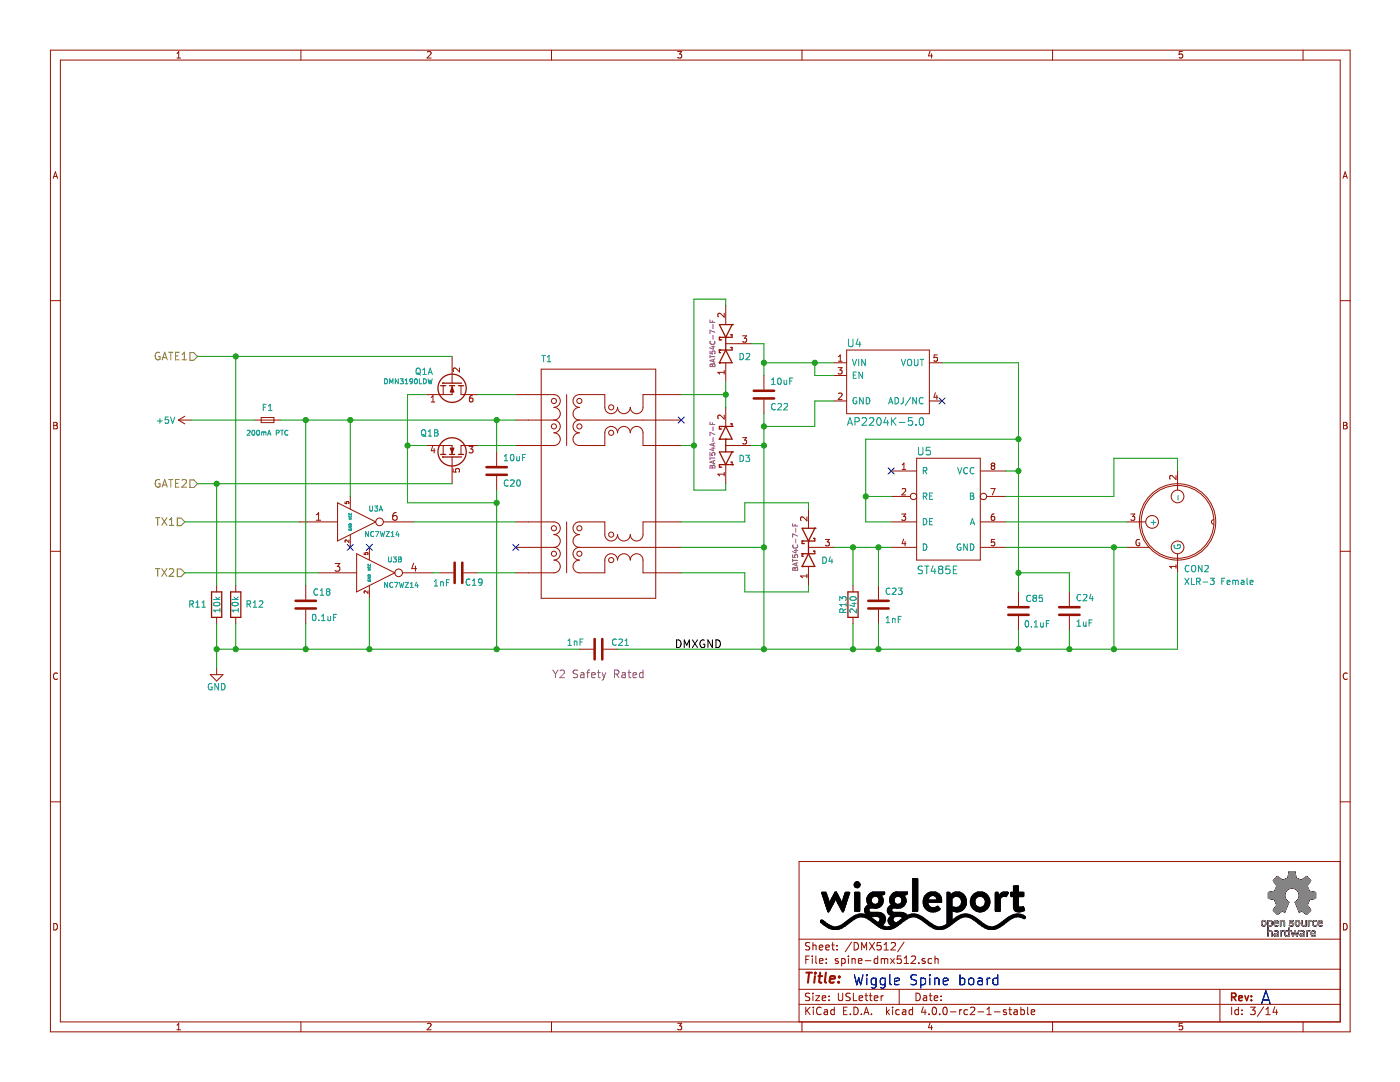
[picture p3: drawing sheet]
EESchema Schematic File Version 2
LIBS:power
LIBS:device
LIBS:transistors
LIBS:conn
LIBS:linear
LIBS:regul
LIBS:74xx
LIBS:cmos4000
LIBS:adc-dac
LIBS:memory
LIBS:xilinx
LIBS:microcontrollers
LIBS:dsp
LIBS:microchip
LIBS:analog_switches
LIBS:motorola
LIBS:texas
LIBS:intel
LIBS:audio
LIBS:interface
LIBS:digital-audio
LIBS:philips
LIBS:display
LIBS:cypress
LIBS:siliconi
LIBS:opto
LIBS:atmel
LIBS:contrib
LIBS:valves
LIBS:ftdi
LIBS:Lattice
LIBS:silabs
LIBS:Cypress_cy8c5xlp
LIBS:Cypress_PSoC
LIBS:Lattice_iCE_FPGA
LIBS:xess
LIBS:xilinx6s
LIBS:xilinx6v
LIBS:xilinx7
LIBS:wiggle-spine-cache
EELAYER 25 0
EELAYER END
$Descr USLetter 11000 8500
encoding utf-8
Sheet 3 14
Title ""
Date ""
Rev ""
Comp ""
Comment1 ""
Comment2 ""
Comment3 ""
Comment4 ""
$EndDescr
NoConn ~ 7000 3700
$Comp
L 100BASET_XFMR T1
U 1 1
P 4650 3100
F 0 "T1" H 4250 3350 50  0000 L BNN
F 1 "10/100baseT transformer" H 4250 3350 50  0001 L BNN
F 2 "Housings_SOIC:SOIC-16_7.5x10.3mm_Pitch1.27mm" H 4600 3300 50  0001 C CNN
F 3 "http://www.mouser.com/ds/2/54/PT61018PEL-336005.pdf" H 4600 3150 60  0001 C CNN
F 4 "Bourns" H 4650 3100 60  0001 C CNN "Mfg1"
F 5 "PT61018PEL" H 4650 3100 60  0001 C CNN "Mfg1Id"
F 6 "0.78" H 4650 3100 60  0001 C CNN "RefPrice1k"
F 7 "652-PT61018PEL" H 4650 3100 60  0001 C CNN "Vend1Id"
F 8 "Mouser" H 4650 3100 60  0001 C CNN "Vend1"
	1    4650 3100
	1    0    0    -1  
$EndComp
$Comp
L C C23
U 1 1
P 6900 4750
F 0 "C23" H 6850 4850 50  0000 R CNN
F 1 "1nF" H 6850 4600 50  0000 R BNN
F 2 "Capacitors_SMD:C_0805" H 6938 4600 30  0001 C CNN
F 3 "http://search.murata.co.jp/Ceramy/image/img/A01X/G101/ENG/GRM216R71H102KA01-01.pdf" H 6900 4750 60  0001 C CNN
F 4 "0.0156" H 6900 4750 60  0001 C CNN "RefPrice1k"
F 5 "Digikey" H 6900 4750 60  0001 C CNN "Vend1"
F 6 "490-9741-1-ND" H 6900 4750 60  0001 C CNN "Vend1Id"
F 7 "Murata" H 6900 4750 60  0001 C CNN "Mfg1"
F 8 "GRM216R71H102KA01D" H 6900 4750 60  0001 C CNN "Mfg1Id"
	1    6900 4750
	-1   0    0    -1  
$EndComp
$Comp
L D_Schottky_x2_KCom_AAK D2
U 1 1
P 5700 2700
F 0 "D2" V 5600 2600 50  0000 R CNN
F 1 "BAT54 2x common cathode" H 5700 2800 50  0001 C CNN
F 2 "TO_SOT_Packages_SMD:SOT-23" H 5700 2700 60  0001 C CNN
F 3 "http://www.diodes.com/_files/datasheets/ds11005.pdf" H 5700 2700 60  0001 C CNN
F 4 "Diodes Inc" H 5700 2850 39  0001 C CNN "Mfg1"
F 5 "BAT54C-7-F" H 5700 2800 39  0000 C CNN "Mfg1Id"
F 6 "BAT54C-FDICT-ND" V 5700 2700 60  0001 C CNN "Vend1Id"
F 7 ".03955" V 5700 2700 60  0001 C CNN "RefPrice1k"
F 8 "Digikey" V 5700 2700 60  0001 C CNN "Vend1"
	1    5700 2700
	0    -1   -1   0   
$EndComp
$Comp
L GND #PWR018
U 1 1
P 1700 5250
F 0 "#PWR018" H 1700 5000 50  0001 C CNN
F 1 "GND" H 1700 5100 50  0000 C CNN
F 2 "" H 1700 5250 60  0000 C CNN
F 3 "" H 1700 5250 60  0000 C CNN
	1    1700 5250
	1    0    0    -1  
$EndComp
Text HLabel 1550 2800 0    60   Input ~ 0
GATE1
Text HLabel 1550 3800 0    60   Input ~ 0
GATE2
Text HLabel 1450 4100 0    60   Input ~ 0
TX1
Text HLabel 1450 4500 0    60   Input ~ 0
TX2
$Comp
L NC7WZ14 U3
U 1 1
P 2800 4100
F 0 "U3" H 2950 4200 40  0000 C CNN
F 1 "NC7WZ14" H 3000 4000 40  0000 C CNN
F 2 "TO_SOT_Packages_SMD:SC-70-6" H 2800 4100 60  0001 C CNN
F 3 "http://www.fairchildsemi.com/datasheets/NC/NC7WZ14.pdf" H 2800 4100 60  0001 C CNN
F 4 "0.07631" H 2800 4100 60  0001 C CNN "RefPrice1k"
F 5 "Fairchild" H 2800 4100 60  0001 C CNN "Mfg1"
F 6 "NC7WZ14P6X" H 2800 4100 60  0001 C CNN "Mfg1Id"
F 7 "Digikey" H 2800 4100 60  0001 C CNN "Vend1"
F 8 "NC7WZ14P6XCT-ND" H 2800 4100 60  0001 C CNN "Vend1Id"
	1    2800 4100
	1    0    0    -1  
$EndComp
$Comp
L NC7WZ14 U3
U 2 1
P 2950 4500
F 0 "U3" H 3100 4600 40  0000 C CNN
F 1 "NC7WZ14" H 3150 4400 40  0000 C CNN
F 2 "TO_SOT_Packages_SMD:SC-70-6" H 2950 4500 60  0001 C CNN
F 3 "http://www.fairchildsemi.com/datasheets/NC/NC7WZ14.pdf" H 2950 4500 60  0001 C CNN
F 4 "0.07631" H 2950 4500 60  0001 C CNN "RefPrice1k"
F 5 "Fairchild" H 2950 4500 60  0001 C CNN "Mfg1"
F 6 "NC7WZ14P6X" H 2950 4500 60  0001 C CNN "Mfg1Id"
F 7 "Digikey" H 2950 4500 60  0001 C CNN "Vend1"
F 8 "NC7WZ14P6XCT-ND" H 2950 4500 60  0001 C CNN "Vend1Id"
	2    2950 4500
	1    0    0    -1  
$EndComp
$Comp
L R R13
U 1 1
P 6700 4750
F 0 "R13" V 6780 4750 50  0000 C CNN
F 1 "240" V 6700 4750 50  0000 C CNN
F 2 "Resistors_SMD:R_0805" V 6630 4750 30  0001 C CNN
F 3 "https://www.seielect.com/Catalog/SEI-RMCF_RMCP.pdf" H 6700 4750 30  0001 C CNN
F 4 "0.0032" V 6700 4750 60  0001 C CNN "RefPrice1k"
F 5 "RMCF0805JT240RCT-ND" V 6700 4750 60  0001 C CNN "Vend1Id"
F 6 "Digikey" V 6700 4750 60  0001 C CNN "Vend1"
F 7 "Stackpole" V 6700 4750 60  0001 C CNN "Mfg1"
F 8 "RMCF0805JT240R" V 6700 4750 60  0001 C CNN "Mfg1Id"
	1    6700 4750
	-1   0    0    1   
$EndComp
$Comp
L C C22
U 1 1
P 6000 3100
F 0 "C22" H 6050 3000 50  0000 L CNN
F 1 "10uF" H 6050 3200 50  0000 L CNN
F 2 "Capacitors_SMD:C_1206" H 6038 2950 30  0001 C CNN
F 3 "http://www.murata.com/~/media/webrenewal/support/library/catalog/products/capacitor/mlcc/c02e.ashx" H 6000 3100 60  0001 C CNN
F 4 "GRM31CR61H106MA12L" H 6050 2900 39  0001 L BNN "Mfg1Id"
F 5 "Murata" H 6000 3100 60  0001 C CNN "Mfg1"
F 6 "Digikey" H 6000 3100 60  0001 C CNN "Vend1"
F 7 "490-10756-2-ND" H 6000 3100 60  0001 C CNN "Vend1Id"
F 8 "0.07429" H 6000 3100 60  0001 C CNN "RefPrice1k"
	1    6000 3100
	1    0    0    -1  
$EndComp
$Comp
L C C20
U 1 1
P 3900 3700
F 0 "C20" H 3950 3600 50  0000 L CNN
F 1 "10uF " H 3950 3800 50  0000 L CNN
F 2 "Capacitors_SMD:C_1206" H 3938 3550 30  0001 C CNN
F 3 "http://www.murata.com/~/media/webrenewal/support/library/catalog/products/capacitor/mlcc/c02e.ashx" H 3900 3700 60  0001 C CNN
F 4 "GRM31CR61H106MA12L" H 3950 3500 39  0001 L BNN "Mfg1Id"
F 5 "Murata" H 3900 3700 60  0001 C CNN "Mfg1"
F 6 "Digikey" H 3900 3700 60  0001 C CNN "Vend1"
F 7 "490-10756-2-ND" H 3900 3700 60  0001 C CNN "Vend1Id"
F 8 "0.07429" H 3900 3700 60  0001 C CNN "RefPrice1k"
	1    3900 3700
	1    0    0    -1  
$EndComp
$Comp
L C C18
U 1 1
P 2400 4750
F 0 "C18" H 2200 4650 50  0000 L CNN
F 1 "0.1uF" H 2150 4850 50  0000 L CNN
F 2 "Capacitors_SMD:C_0805" H 2438 4600 30  0001 C CNN
F 3 "http://psearch.murata.com/capacitor/product/GRM21BR71H104MA01%23.pdf" H 2400 4750 60  0001 C CNN
F 4 "0.01880" V 2400 4750 60  0001 C CNN "RefPrice1k"
F 5 "490-9672-2-ND" V 2400 4750 60  0001 C CNN "Vend1Id"
F 6 "Digikey" V 2400 4750 60  0001 C CNN "Vend1"
F 7 "Murata" V 2400 4750 60  0001 C CNN "Mfg1"
F 8 "GRM21BR71H104MA01L" V 2400 4750 60  0001 C CNN "Mfg1Id"
	1    2400 4750
	-1   0    0    1   
$EndComp
$Comp
L D_Schottky_x2_KCom_AAK D4
U 1 1
P 6350 4300
F 0 "D4" V 6250 4150 50  0000 C CNN
F 1 "BAT54 2x common cathode" H 6350 4400 50  0001 C CNN
F 2 "TO_SOT_Packages_SMD:SOT-23" H 6350 4300 60  0001 C CNN
F 3 "http://www.diodes.com/_files/datasheets/ds11005.pdf" H 6350 4300 60  0001 C CNN
F 4 "Diodes Inc" H 6350 4450 39  0001 C CNN "Mfg1"
F 5 "BAT54C-7-F" H 6350 4400 39  0000 C CNN "Mfg1Id"
F 6 "BAT54C-FDICT-ND" V 6350 4300 60  0001 C CNN "Vend1Id"
F 7 ".03955" V 6350 4300 60  0001 C CNN "RefPrice1k"
F 8 "Digikey" V 6350 4300 60  0001 C CNN "Vend1"
	1    6350 4300
	0    -1   -1   0   
$EndComp
$Comp
L C C21
U 1 1
P 4700 5100
F 0 "C21" V 4650 5200 50  0000 L CNN
F 1 "1nF" V 4650 4850 50  0000 L CNN
F 2 "Capacitors_SMD:C_1808" H 4738 4950 30  0001 C CNN
F 3 "http://psearch.murata.com/capacitor/product/GA342DR7GF102KW02%23.pdf" H 4700 5100 60  0001 C CNN
F 4 "Digikey" H 4700 5100 60  0001 C CNN "Vend1"
F 5 "490-7989-1-ND" H 4700 5100 60  0001 C CNN "Vend1Id"
F 6 "Murata" H 4700 5100 60  0001 C CNN "Mfg1"
F 7 "GA342DR7GF102KW02L" H 4700 5100 60  0001 C CNN "Mfg1Id"
F 8 "0.24075" H 4700 5100 60  0001 C CNN "RefPrice1k"
F 9 "Y2 Safety Rated" V 4900 5100 60  0000 C CNN "Safety Rating"
	1    4700 5100
	0    1    1    0   
$EndComp
Text Notes 6700 7750 0    79   ~ 0
Wiggle Spine board
Text Notes 9900 7900 0    102  ~ 0
A
$Comp
L F_Small F1
U 1 1
P 2100 3300
F 0 "F1" H 2100 3200 50  0000 C CNN
F 1 "200mA PTC" H 2100 3400 39  0000 C CNN
F 2 "Resistors_SMD:R_1206" H 2100 3300 60  0001 C CNN
F 3 "http://www.belfuse.com/pdfs/0ZCJ.pdf" H 2100 3300 60  0001 C CNN
F 4 "Digikey" H 2100 3300 60  0001 C CNN "Vend1"
F 5 "507-1797-1-ND" H 2100 3300 60  0001 C CNN "Vend1Id"
F 6 "Bel Fuse" H 2100 3300 60  0001 C CNN "Mfg1"
F 7 "0ZCJ0020FF2E" H 2100 3300 60  0001 C CNN "Mfg1Id"
F 8 "0.06269" H 2100 3300 60  0001 C CNN "RefPrice1k"
	1    2100 3300
	-1   0    0    1   
$EndComp
Text Notes 6700 7750 0    79   ~ 0
Wiggle Spine board
Text Notes 9900 7900 0    102  ~ 0
A
$Comp
L XLR_3 CON2
U 1 1
P 9250 4100
F 0 "CON2" V 9650 4150 50  0000 L BNN
F 1 "XLR-3 Female" V 9750 4150 50  0000 L BNN
F 2 "Connect:XLR3MC" H 9250 4100 60  0001 C CNN
F 3 "http://www.neutrik.us/en-us/xlr/aa-series/nc3faah2-0" H 9250 4100 60  0001 C CNN
F 4 "568-NC3FAAH-2-O" H 9250 4100 60  0001 C CNN "Vend1Id"
F 5 "0.653" H 9250 4100 60  0001 C CNN "RefPrice1k"
F 6 "Neutrik" H 9250 4100 60  0001 C CNN "Mfg1"
F 7 "NC3FAAH2-0" H 9250 4100 60  0001 C CNN "Mfg1Id"
F 8 "Mouser" H 9250 4100 60  0001 C CNN "Vend1"
	1    9250 4100
	0    1    1    0   
$EndComp
$Comp
L SN75176B U5
U 1 1
P 7500 3600
F 0 "U5" H 7200 3650 60  0000 L CNN
F 1 "ST485E" H 7200 2750 60  0000 L TNN
F 2 "Housings_SOIC:SOIC-8_3.9x4.9mm_Pitch1.27mm" H 7500 3600 60  0001 C CNN
F 3 "http://www.st.com/web/en/resource/technical/document/datasheet/CD00002703.pdf" H 7500 3600 60  0001 C CNN
F 4 "497-3735-1-ND" H 7500 3600 60  0001 C CNN "Vend1Id"
F 5 "0.40145" H 7500 3600 60  0001 C CNN "RefPrice1k"
F 6 "STMicroelectronics" H 7500 3600 60  0001 C CNN "Mfg1"
F 7 "ST485ECDR" H 7500 3600 60  0001 C CNN "Mfg1Id"
F 8 "Digikey" H 7500 3600 60  0001 C CNN "Vend1"
	1    7500 3600
	1    0    0    -1  
$EndComp
$Comp
L D_Schottky_x2_ACom_KKA D3
U 1 1
P 5700 3500
F 0 "D3" V 5600 3400 50  0000 R CNN
F 1 "BAT54 2x common anode" H 5700 3600 50  0001 C CNN
F 2 "TO_SOT_Packages_SMD:SOT-23" H 5700 3500 60  0001 C CNN
F 3 "http://www.diodes.com/_files/datasheets/ds11005.pdf" H 5700 3500 60  0001 C CNN
F 4 "Diodes Inc" H 5700 3650 39  0001 C CNN "Mfg1"
F 5 "BAT54A-7-F" H 5700 3600 39  0000 C CNN "Mfg1Id"
F 6 "BAT54A-FDICT-ND" V 5700 3500 60  0001 C CNN "Vend1Id"
F 7 ".03893" V 5700 3500 60  0001 C CNN "RefPrice1k"
F 8 "Digikey" V 5700 3500 60  0001 C CNN "Vend1"
	1    5700 3500
	0    -1   -1   0   
$EndComp
$Comp
L AP2204 U4
U 1 1
P 7050 2850
F 0 "U4" H 6650 3000 60  0000 L CNN
F 1 "AP2204K-5.0" H 6650 2350 60  0000 L BNN
F 2 "TO_SOT_Packages_SMD:SOT-23-5" H 6850 3000 60  0001 C CNN
F 3 "http://www.diodes.com/_files/datasheets/AP2204.pdf" H 6850 3000 60  0001 C CNN
F 4 "Diodes Inc" H 7050 2850 60  0001 C CNN "Mfg1"
F 5 "AP2204K-5.0TRG1" H 7050 2850 60  0001 C CNN "Mfg1Id"
F 6 "0.13857" H 7050 2850 60  0001 C CNN "RefPrice1k"
F 7 "Digikey" H 7050 2850 60  0001 C CNN "Vend1"
F 8 "AP2204K-5.0TRG1DICT-ND" H 7050 2850 60  0001 C CNN "Vend1Id"
	1    7050 2850
	1    0    0    -1  
$EndComp
$Comp
L C C24
U 1 1
P 8400 4800
F 0 "C24" H 8450 4900 50  0000 L CNN
F 1 "1uF " H 8450 4700 50  0000 L CNN
F 2 "Capacitors_SMD:C_0805" H 8438 4650 30  0001 C CNN
F 3 "http://www.murata.com/~/media/webrenewal/support/library/catalog/products/capacitor/mlcc/c02e.ashx" H 8400 4800 60  0001 C CNN
F 4 "GRM219R61H105KA73D" H 8450 4600 39  0001 L BNN "Mfg1Id"
F 5 "Murata" H 8400 4800 60  0001 C CNN "Mfg1"
F 6 "Digikey" H 8400 4800 60  0001 C CNN "Vend1"
F 7 "490-10743-2-ND" H 8400 4800 60  0001 C CNN "Vend1Id"
F 8 "0.03980" H 8400 4800 60  0001 C CNN "RefPrice1k"
	1    8400 4800
	1    0    0    -1  
$EndComp
Text Notes 6700 7750 0    79   ~ 0
Wiggle Spine board
Text Notes 9900 7900 0    102  ~ 0
A
NoConn ~ 7400 3150
NoConn ~ 5350 3300
NoConn ~ 4050 4300
$Comp
L C C19
U 1 1
P 3600 4500
F 0 "C19" V 3500 4550 50  0000 L TNN
F 1 "1nF" V 3550 4300 50  0000 L BNN
F 2 "Capacitors_SMD:C_0805" H 3638 4350 30  0001 C CNN
F 3 "http://search.murata.co.jp/Ceramy/image/img/A01X/G101/ENG/GRM216R71H102KA01-01.pdf" H 3600 4500 60  0001 C CNN
F 4 "0.0156" H 3600 4500 60  0001 C CNN "RefPrice1k"
F 5 "Digikey" H 3600 4500 60  0001 C CNN "Vend1"
F 6 "490-9741-1-ND" H 3600 4500 60  0001 C CNN "Vend1Id"
F 7 "Murata" H 3600 4500 60  0001 C CNN "Mfg1"
F 8 "GRM216R71H102KA01D" H 3600 4500 60  0001 C CNN "Mfg1Id"
	1    3600 4500
	0    1    -1   0   
$EndComp
$Comp
L R R12
U 1 1
P 1850 4750
F 0 "R12" H 2000 4750 50  0000 C CNN
F 1 "10k" V 1850 4750 50  0000 C CNN
F 2 "Resistors_SMD:R_0805" V 1780 4750 30  0001 C CNN
F 3 "https://www.seielect.com/Catalog/SEI-RMCF_RMCP.pdf" H 1850 4750 30  0001 C CNN
F 4 "0.0032" V 1850 4750 60  0001 C CNN "RefPrice1k"
F 5 "RMCF0805JT10K0CT-ND" V 1850 4750 60  0001 C CNN "Vend1Id"
F 6 "Digikey" V 1850 4750 60  0001 C CNN "Vend1"
F 7 "Stackpole" V 1850 4750 60  0001 C CNN "Mfg1"
F 8 "RMCF0805JT10K0" V 1850 4750 60  0001 C CNN "Mfg1Id"
	1    1850 4750
	1    0    0    -1  
$EndComp
NoConn ~ 2900 4300
NoConn ~ 2750 4300
$Comp
L R R11
U 1 1
P 1700 4750
F 0 "R11" H 1850 4750 50  0000 C CNN
F 1 "10k" V 1700 4750 50  0000 C CNN
F 2 "Resistors_SMD:R_0805" V 1630 4750 30  0001 C CNN
F 3 "https://www.seielect.com/Catalog/SEI-RMCF_RMCP.pdf" H 1700 4750 30  0001 C CNN
F 4 "0.0032" V 1700 4750 60  0001 C CNN "RefPrice1k"
F 5 "RMCF0805JT10K0CT-ND" V 1700 4750 60  0001 C CNN "Vend1Id"
F 6 "Digikey" V 1700 4750 60  0001 C CNN "Vend1"
F 7 "Stackpole" V 1700 4750 60  0001 C CNN "Mfg1"
F 8 "RMCF0805JT10K0" V 1700 4750 60  0001 C CNN "Mfg1Id"
	1    1700 4750
	-1   0    0    -1  
$EndComp
$Comp
L +5V #PWR019
U 1 1
P 1500 3300
F 0 "#PWR019" H 1500 3150 50  0001 C CNN
F 1 "+5V" V 1500 3500 50  0000 C CNN
F 2 "" H 1500 3300 60  0000 C CNN
F 3 "" H 1500 3300 60  0000 C CNN
	1    1500 3300
	0    -1   -1   0   
$EndComp
$Comp
L Q_NMOS_SGDSGD Q1
U 1 1
P 3550 3000
F 0 "Q1" V 3500 2850 50  0000 R BNN
F 1 "DMN3190LDW" V 3550 2850 39  0000 R CNN
F 2 "TO_SOT_Packages_SMD:SC-70-6" H 3750 3100 29  0001 C CNN
F 3 "http://www.diodes.com/_files/datasheets/DMN3190LDW.pdf" H 3550 3000 60  0001 C CNN
F 4 "Diodes Inc" H 3550 3000 60  0001 C CNN "Mfg1"
F 5 "DMN3190LDW-7" H 3550 3000 60  0001 C CNN "Mfg1Id"
F 6 "Digikey" H 3550 3000 60  0001 C CNN "Vend1"
F 7 "DMN3190LDW-7DICT-ND" H 3550 3000 60  0001 C CNN "Vend1Id"
F 8 "0.09480" H 3550 3000 60  0001 C CNN "RefPrice1k"
	1    3550 3000
	0    1    1    0   
$EndComp
$Comp
L Q_NMOS_SGDSGD Q1
U 2 1
P 3550 3600
F 0 "Q1" V 3750 3500 50  0000 R CNN
F 1 "DMN3190LDW" H 3750 3550 39  0001 L CNN
F 2 "TO_SOT_Packages_SMD:SC-70-6" H 3750 3700 29  0001 C CNN
F 3 "http://www.diodes.com/_files/datasheets/DMN3190LDW.pdf" H 3550 3600 60  0001 C CNN
F 4 "Diodes Inc" H 3550 3600 60  0001 C CNN "Mfg1Id"
F 5 "DMN3190LDW-7" H 3550 3600 60  0001 C CNN "Mfg1"
F 6 "Digikey" H 3550 3600 60  0001 C CNN "Vend1"
F 7 "DMN3190LDW-7DICT-ND" H 3550 3600 60  0001 C CNN "Vend1Id"
F 8 "0.09480" H 3550 3600 60  0001 C CNN "RefPrice1k"
	2    3550 3600
	0    1    -1   0   
$EndComp
$Comp
L C C85
U 1 1
P 8000 4800
F 0 "C85" H 7800 4700 50  0000 L CNN
F 1 "0.1uF" H 7750 4900 50  0000 L CNN
F 2 "Capacitors_SMD:C_0805" H 8038 4650 30  0001 C CNN
F 3 "http://psearch.murata.com/capacitor/product/GRM21BR71H104MA01%23.pdf" H 8000 4800 60  0001 C CNN
F 4 "0.01880" V 8000 4800 60  0001 C CNN "RefPrice1k"
F 5 "490-9672-2-ND" V 8000 4800 60  0001 C CNN "Vend1Id"
F 6 "Digikey" V 8000 4800 60  0001 C CNN "Vend1"
F 7 "Murata" V 8000 4800 60  0001 C CNN "Mfg1"
F 8 "GRM21BR71H104MA01L" V 8000 4800 60  0001 C CNN "Mfg1Id"
	1    8000 4800
	-1   0    0    1   
$EndComp
Wire Wire Line
	4850 5100 9250 5100
Wire Wire Line
	9250 5100 9250 4500
Wire Wire Line
	6550 4300 7000 4300
Connection ~ 6700 4300
Wire Wire Line
	6700 4300 6700 4600
Connection ~ 6900 4300
Wire Wire Line
	6900 4300 6900 4600
Connection ~ 6800 3900
Wire Wire Line
	6800 4100 7000 4100
Wire Wire Line
	6800 3900 7000 3900
Wire Wire Line
	7900 4300 8850 4300
Wire Wire Line
	8750 4300 8750 5100
Wire Wire Line
	5700 3000 5700 3200
Wire Wire Line
	5350 3100 5700 3100
Connection ~ 5700 3100
Wire Wire Line
	5700 3800 5700 3850
Wire Wire Line
	5700 3850 5450 3850
Wire Wire Line
	5450 3850 5450 2350
Wire Wire Line
	5450 3500 5350 3500
Wire Wire Line
	5700 2400 5700 2350
Wire Wire Line
	5700 2350 5450 2350
Connection ~ 5450 3500
Wire Wire Line
	5900 2700 6000 2700
Wire Wire Line
	6000 2700 6000 2950
Wire Wire Line
	6000 3250 6000 5100
Wire Wire Line
	6000 3500 5900 3500
Wire Wire Line
	6000 4300 5350 4300
Connection ~ 6000 3500
Connection ~ 6000 4300
Wire Wire Line
	6350 4000 6350 3950
Wire Wire Line
	6350 3950 5850 3950
Wire Wire Line
	5850 3950 5850 4100
Wire Wire Line
	5850 4100 5350 4100
Wire Wire Line
	6350 4600 6350 4650
Wire Wire Line
	6350 4650 5850 4650
Wire Wire Line
	5850 4650 5850 4500
Wire Wire Line
	5850 4500 5350 4500
Wire Wire Line
	6400 2950 6550 2950
Wire Wire Line
	6000 2850 6550 2850
Wire Wire Line
	6400 2850 6400 2950
Connection ~ 6000 2850
Wire Wire Line
	6550 3150 6400 3150
Wire Wire Line
	6400 3150 6400 3350
Wire Wire Line
	6400 3350 6000 3350
Connection ~ 6000 3350
Connection ~ 6400 2850
Wire Wire Line
	7400 2850 8000 2850
Wire Wire Line
	8000 2850 8000 4650
Connection ~ 8750 5100
Connection ~ 6000 5100
Wire Wire Line
	6700 4900 6700 5100
Connection ~ 6700 5100
Wire Wire Line
	6900 4900 6900 5100
Connection ~ 6900 5100
Wire Wire Line
	6800 3450 6800 4100
Wire Wire Line
	8000 3450 6800 3450
Wire Wire Line
	8000 3700 7900 3700
Wire Wire Line
	8000 4950 8000 5100
Connection ~ 8000 5100
Connection ~ 8000 3700
Connection ~ 8000 3450
Wire Wire Line
	1700 5100 4550 5100
Wire Wire Line
	1450 4500 2500 4500
Wire Wire Line
	1450 4100 2350 4100
Wire Wire Line
	3750 4500 4050 4500
Wire Wire Line
	3450 4500 3400 4500
Wire Wire Line
	3250 4100 4050 4100
Wire Wire Line
	2900 4700 2900 5100
Connection ~ 2900 5100
Wire Wire Line
	2200 3300 4050 3300
Wire Wire Line
	3900 3300 3900 3550
Wire Wire Line
	3900 3850 3900 5100
Connection ~ 3900 5100
Wire Wire Line
	3750 3100 4050 3100
Wire Wire Line
	3750 3500 4050 3500
Wire Wire Line
	2400 5100 2400 4900
Wire Wire Line
	2400 3300 2400 4600
Connection ~ 3900 3300
Wire Wire Line
	2750 3900 2750 3300
Connection ~ 2750 3300
Wire Wire Line
	3200 3950 3900 3950
Wire Wire Line
	3200 3100 3200 3950
Wire Wire Line
	3200 3100 3350 3100
Connection ~ 3900 3950
Wire Wire Line
	3350 3500 3200 3500
Connection ~ 3200 3500
Wire Wire Line
	1550 3800 3550 3800
Wire Wire Line
	1550 2800 3550 2800
Wire Wire Line
	1700 4600 1700 3800
Connection ~ 1700 3800
Wire Wire Line
	1850 4600 1850 2800
Wire Wire Line
	1700 4900 1700 5250
Connection ~ 2400 5100
Wire Wire Line
	1850 4900 1850 5100
Connection ~ 1850 5100
Connection ~ 2400 3300
Connection ~ 1850 2800
Connection ~ 1700 5100
Wire Wire Line
	2000 3300 1500 3300
Connection ~ 8750 4300
Wire Wire Line
	8850 4100 7900 4100
Wire Wire Line
	7900 3900 8750 3900
Wire Wire Line
	8750 3900 8750 3600
Wire Wire Line
	8750 3600 9250 3600
Wire Wire Line
	9250 3600 9250 3700
Wire Wire Line
	8400 4950 8400 5100
Connection ~ 8400 5100
Wire Wire Line
	8400 4650 8400 4500
Wire Wire Line
	8400 4500 8000 4500
Connection ~ 8000 4500
Text Label 5300 5100 0    60   ~ 0
DMXGND
$EndSCHEMATC
